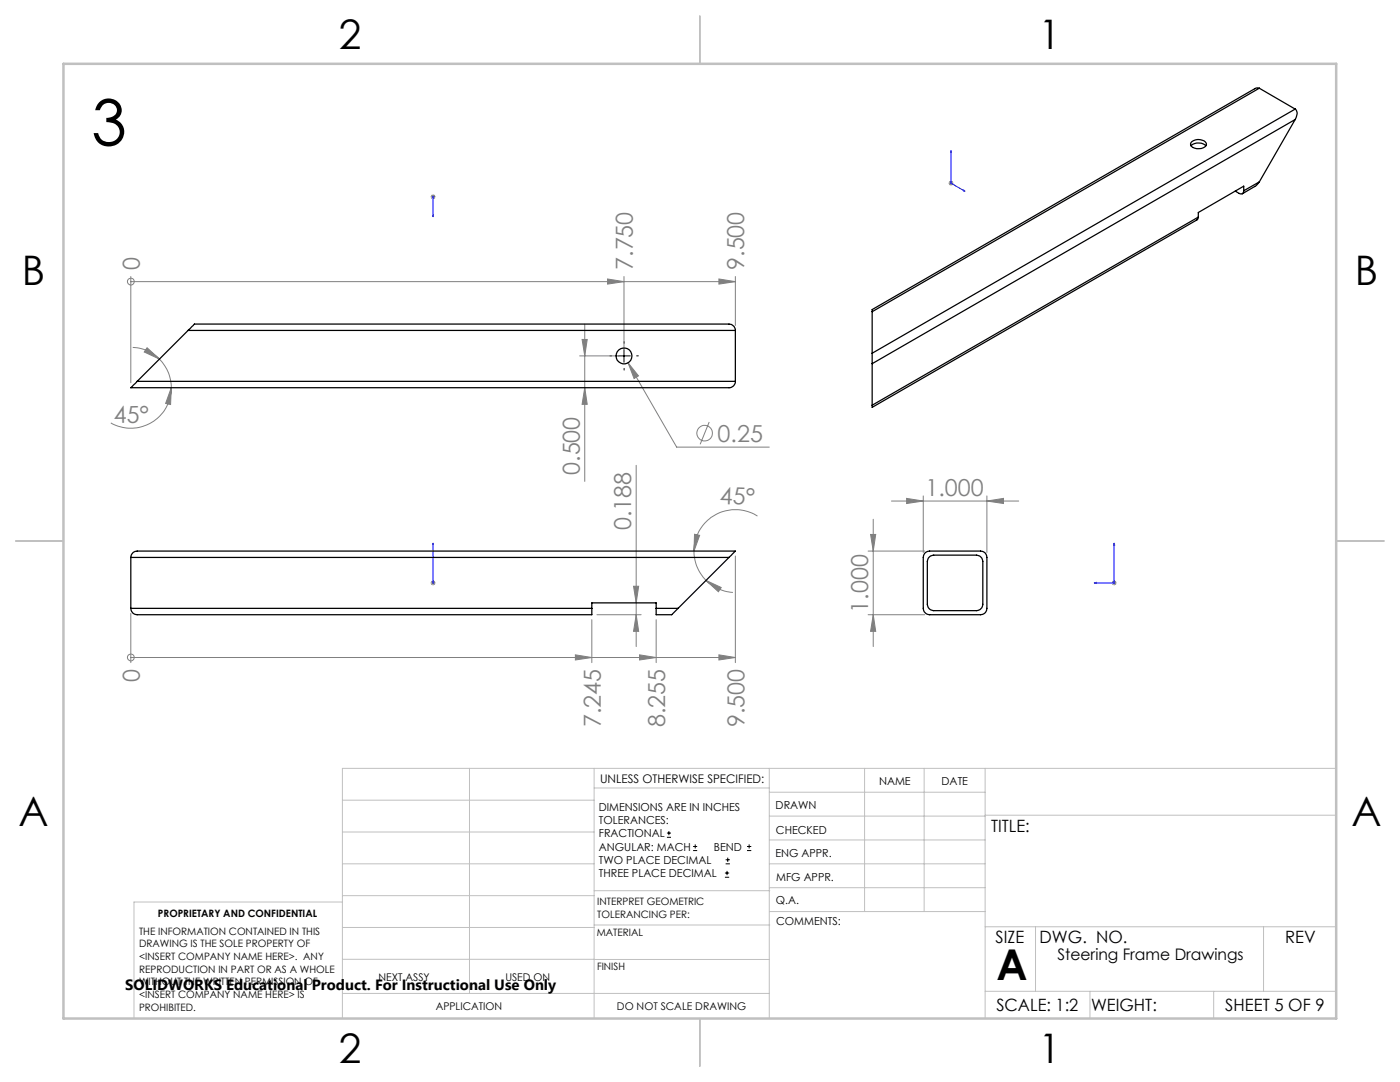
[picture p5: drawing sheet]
<svg xmlns="http://www.w3.org/2000/svg" width="279mm" height="216mm" viewBox="0 0 279 216" stroke-linecap="round" stroke-linejoin="round" font-family="sans-serif">
<g fill="none" stroke="#808080" stroke-width=".2">
<path d="M85.9 39.3h1M86.1 38.9l.7 .7M86.4 38.8v1M86.8 38.9l-.7 .7M189.3 36.5h1M189.4 36.2l.7 .7M189.8 36.1v.9M190.1 36.2l-.7 .7M26.1 56.2h.1M26.1 55.2v21.2M26.1 56.2h120.7M121.2 55.7l3.3 .5-3.3 .5z"/>
<path d="M124.5 55.2v14.8M143.5 55.7l3.3 .5-3.3 .5zM146.8 55.2v9.7M26.5 69.3a8 8 0 0 1 5.3 2.3M29.4 69.4l2.4 2.2-3-1.4zM31.8 71.6a8.2 8.2 0 0 1 2.4 5.8M34.2 77.4l-.2 3.3-.9-.2zM34.2 77.4a8.1 8.1 0 0 1-12.1 7M115.7 71h7.8M116.2 67.7h1l-.5 3.3zM116.7 77.4l.5 3.3h-1zM116.7 64.7v31.4"/>
<path d="M125.3 72.4l2.1 2.6-.9 .5zM125.3 72.4l9.7 16.8h18.5M127 92.9v36.1M141.5 84.2l-1.8 4.5M177.9 100h25.4M180.9 99.4l3.4 .6-3.4 .5zM184.3 99v11.2M197 100l3.3-.6v1.1zM197 99v11.2M85.9 116.3h1M86.1 116l.7 .7M86.4 115.8v1"/>
<path d="M86.8 116l-.7 .7M126.4 117h1.1l-.5 3.3zM138.5 110a8.2 8.2 0 0 0 2.4 5.8M138.6 106.6l1 .2-1.1 3.2zM140.9 115.8l3 1.4-.5 .9zM140.9 115.8a8.3 8.3 0 0 0 5.4 2.4M146.8 110.9v21.3M151.2 103a8.2 8.2 0 0 0-12.7 7M173.2 110h11.3M173.7 106.6h1.1l-.5 3.4zM174.3 103.6v25.4M221.9 116.3h.9"/>
<path d="M222 116l.7 .7M222.4 115.8v1M222.7 116l-.7 .7M26.1 131.2h.1M26.1 122.4v9.8M26.1 131.2h120.7M114.8 130.7l3.3 .5-3.3 .5zM118.1 123.6v8.6M119.1 122.7h8.9M127 122.7l.5 3.3h-1.1zM127.6 130.7l3.4 .5-3.4 .5zM131 123.6v8.6"/>
<path d="M143.5 130.7l3.3 .5-3.3 .5zM173.2 122.7h11.3M174.3 122.7l.5 3.3h-1.1z"/>
<circle cx="26.1" cy="56.2" r=".67"/>
<circle cx="140.6" cy="86.4" r="1.56"/>
<circle cx="26.1" cy="131.2" r=".67"/>
</g>
<g fill="none" stroke="#000" stroke-width=".2">
<path d="M123.3 71h2.5M124.5 69.8v2.5M133.1 167.1h.8M133.1 166.2h.8M133.5 165.8v.9M138.3 169.7h.8M138.3 168.9h.8M138.7 168.5v.8M144.7 175h.8M144.7 174.2h.8M144.8 172.4h.9M144.8 171.6h.9"/>
<path d="M145.1 173.8v.8M145.2 171.1v.9M149.1 169.7h.8M149.1 168.9h.8M149.5 168.5v.8"/>
</g>
<g fill="none" stroke="#00f" stroke-width=".2">
<path d="M86.4 39.2v.2zM86.4 39.3h.1M86.4 39.3v4M189.8 30.1v6.4l2.8 1.7M189.8 30.1l.1 .3-.2-.1zM192.3 37.9l.3 .3-.3-.1zM86.4 43.3v-.4v.4M86.4 116.3h.1M86.4 108.4v7.9M86.4 116.2v.2zM86.4 108.4v.4v-.4M218.4 116.3l.4-.1v.2z"/>
<path d="M222.4 108.4v7.9h-4M222.4 108.4l.1 .4h-.3z"/>
</g>
<path d="M122.1 71h-.4M124.6 68.5v-.3M124.6 73.5v.3M127.1 71h.3" fill="none" stroke="#000" stroke-width=".2" stroke-dasharray="15.2 1.3 1.3 1.3"/>
<g fill="none" stroke="#c0c0c0" stroke-width=".2">
<path d="M68.3 159.7h50.3M93.7 153.3v44.9M118.6 153.3v49.9M118.6 157.2h34.9M153.5 153.3v49.9M153.5 158.1h43.1M172.5 153.3v28.6M184.4 153.3v28.6M196.6 153.3v49.9M266.7 153.3h-198.4v49.9M68.3 178.7h50.3M68.3 172.4h50.3"/>
<path d="M68.3 166h50.3M68.3 180h-41.6v23.2M118.6 177.7h35M153.5 167.6h43.1M153.5 162.8h43.1M153.5 172.4h43.1M153.5 177.1h43.1M196.6 162.7h70.1M68.3 198.2h85.2M68.3 191.4l85.2 .1M68.3 185.1h50.3M118.6 184.6h35"/>
<path d="M153.6 181.9h43M196.6 197.8h70.1M196.6 184.9h70.1M206.7 184.9v12.9M217.5 197.8v5.4M242.2 197.8v5.4M252.2 184.9v12.9"/>
</g>
<path d="M139.7 3.2v9.5M3.1 107.9h9.6M266.7 107.9h9.5M139.7 203.2v9.6" fill="none" stroke="#c0c0c0" stroke-width=".25"/>
<path d="M12.7 12.7h254v190.5h-254z" fill="none" stroke="#c0c0c0" stroke-width=".5"/>
<path d="M114.8 130.7l3.3 .5-3.3 .5zM127.6 130.7l3.4 .5-3.4 .5zM143.5 130.7l3.3 .5-3.3 .5zM121.2 55.7l3.3 .5-3.3 .5zM143.5 55.7l3.3 .5-3.3 .5z" fill="#808080"/>
<g fill="#00f">
<path d="M192.3 37.9l.3 .3-.3-.1zM189.8 30.1l.1 .3-.2-.1zM86.4 116.2v.2zM86.4 108.4v.4z"/>
<path d="M218.4 116.3l.4 .1v-.2zM222.4 108.4l-.2 .4h.3z"/>
<path d="M86.4 42.9v.4zM86.4 39.2v.2z"/>
</g>
<g fill="#808080">
<path d="M125.3 72.4l2.1 2.6-.9 .5z"/>
<path d="M138.6 106.6l1 .2-1.1 3.2zM140.9 115.8l3 1.4-.5 .9z"/>
<path d="M34.2 77.4l-.2 3.3-.9-.2zM29.4 69.4l2.4 2.2-3-1.4z"/>
<path d="M126.4 117h1.1l-.5 3.3zM127 122.7l.5 3.3h-1.1z"/>
<path d="M173.7 106.6h1.1l-.5 3.4zM174.3 122.7l.5 3.3h-1.1z"/>
<path d="M116.2 67.7h1l-.5 3.3zM116.7 77.4l.5 3.3h-1z"/>
<path d="M180.9 99.4l3.4 .6-3.4 .5zM197 100l3.3-.6v1.1z"/>
</g>
<g fill="none" stroke="#000" stroke-width=".25">
<path d="M251.3 17.6h-.8l-76.4 44.2v.4M251.3 17.6l-77.2 44.6M251.3 17.6l7.2 4.2M237.7 28.4a2.06 2.06 0 0 1 3 .2 1.15 1.15 0 0 1-1.4 1.1 1.36 1.36 0 0 1-1.7-1zM237.7 29.1a2.15 2.15 0 0 1 3 0M248.2 38.1a.56 .56 0 0 1-.3 .6 .56 .56 0 0 1-.6-.1l-.8-.5M248.2 38.1v-1l-9.1 5.3v.9M251.3 36.3l-.7 .8-2.7 1.6M251.3 36.3l-3.1 1.8M258.5 21.8a1.48 1.48 0 0 1 0 2M258.5 21.8l-84.4 48.7M258.5 23.8l-84.4 48.8"/>
<path d="M258.5 23.8l-7.2 12.5M239.1 43.3l-.2 .6-64.8 37.4v-.4M239.1 43.3l-65 37.6M27.4 76.1l-1.3 1.3h119.4a1.25 1.25 0 0 0 1.3-1.3M27.4 76.1h119.4M37.5 65.9l1.3-1.2h106.7a1.32 1.32 0 0 1 1.3 1.2M37.5 65.9h109.3M37.5 65.9l-10.1 10.2M146.8 65.9v10.2M174.1 70.5v2.1M174.1 62.2v8.3M174.1 72.6v8.3"/>
<path d="M26.1 111.2a1.32 1.32 0 0 1 1.3-1.2h119.4l-1.3 1.2M26.1 111.2h119.4M26.1 111.2v10.2M145.5 111.2l-10.2 10.2M184.7 110.2l.8-.2h10.2a1.25 1.25 0 0 1 1.3 1.2v10.2a1.25 1.25 0 0 1-1.3 1.3h-10.2a1.33 1.33 0 0 1-1.2-1.3v-10.2v-.4zM185.5 111.1l.8-.3h8.6a1.32 1.32 0 0 1 1.2 1.2v8.6a1.33 1.33 0 0 1-1.2 1.2h-8.6a1.32 1.32 0 0 1-1.2-1.2v-8.6l.1-.6zM26.1 121.4a1.32 1.32 0 0 0 1.3 1.3h90.7v-1.3M26.1 121.4h92M118.1 121.4v-1.1h12.9v1.1M131 121.4v1.3h3.1l1.2-1.3M131 121.4h4.3"/>
<circle cx="124.5" cy="71" r="1.59"/>
</g>
<text font-size="12.7" x="18.2" y="29">3</text>
<text font-size="8.5" x="198.9" y="195.5">A</text>
<g font-size="8.1">
<text x="67.6" y="9.7">2</text>
<text x="207.3" y="9.7">1</text>
<text x="4.4" y="57">B</text>
<text x="270.4" y="57">B</text>
<text x="3.7" y="164.9">A</text>
<text x="269.7" y="164.9">A</text>
<text x="67.6" y="212.2">2</text>
<text x="207.3" y="212.2">1</text>
</g>
<g font-size="4.7" fill="#808080">
<text x="27.9" y="53.9" transform="rotate(-90 27.9 53.9)">0</text>
<text x="126.3" y="53.9" transform="rotate(-90 126.3 53.9)">7.750</text>
<text x="148.5" y="53.9" transform="rotate(-90 148.5 53.9)">9.500</text>
<text x="22.7" y="84.5" transform="rotate(-1 22.7 84.5)">45°</text>
<text x="143.2" y="88.1">0.25</text>
<text x="115.7" y="94.8" transform="rotate(-90 115.7 94.8)">0.500</text>
<text x="143.6" y="100.5" transform="rotate(2 143.6 100.5)">45°</text>
<text x="184.7" y="98.9">1.000</text>
<text x="126" y="105.8" transform="rotate(-90 126 105.8)">0.188</text>
<text x="173.3" y="122.3" transform="rotate(-90 173.3 122.3)">1.000</text>
<text x="27.9" y="136.1" transform="rotate(-90 27.9 136.1)">0</text>
<text x="119.9" y="145.1" transform="rotate(-90 119.9 145.1)">7.245</text>
<text x="132.7" y="145.1" transform="rotate(-90 132.7 145.1)">8.255</text>
<text x="148.5" y="145.1" transform="rotate(-90 148.5 145.1)">9.500</text>
</g>
<g font-size="3.4">
<text x="197.8" y="166">TITLE:</text>
<text x="198.7" y="188.1">SIZE</text>
<text x="207.5" y="188.1">DWG. NO.</text>
<text x="256.5" y="188.2">REV</text>
<text x="198.8" y="201.7">SCALE: 1:2</text>
<text x="217.7" y="201.8">WEIGHT:</text>
<text x="244.5" y="201.7">SHEET 5 OF 9</text>
</g>
<text font-size="3.2" x="211" y="191.6">Steering Frame Drawings</text>
<text font-size="3" x="25" y="197.6">SOLIDWORKS Educational Product. For Instructional Use Only</text>
<text font-size="2.4" x="119.8" y="156.2">UNLESS OTHERWISE SPECIFIED:</text>
<g font-size="2.2">
<text x="119.5" y="161.8">DIMENSIONS ARE IN INCHES</text>
<text x="154.8" y="161.4">DRAWN</text>
<text x="175.4" y="156.6">NAME</text>
<text x="187.9" y="156.7">DATE</text>
<text x="119.5" y="164.4">TOLERANCES:</text>
<text x="119.5" y="167.1">FRACTIONAL</text>
<text x="154.9" y="166.3">CHECKED</text>
<text x="119.5" y="169.7">ANGULAR: MACH</text>
<text x="119.5" y="172.4">TWO PLACE DECIMAL</text>
<text x="142.5" y="169.7">BEND</text>
<text x="154.8" y="171">ENG APPR.</text>
<text x="119.5" y="175">THREE PLACE DECIMAL</text>
<text x="154.9" y="175.7">MFG APPR.</text>
<text x="154.9" y="180.4">Q.A.</text>
<text x="154.9" y="184.6">COMMENTS:</text>
</g>
<g font-size="2.1">
<text x="75.5" y="195.7">NEXT ASSY</text>
<text x="100.9" y="195.7">USED ON</text>
<text x="86.9" y="201.5">APPLICATION</text>
<text x="123.1" y="201.6">DO NOT SCALE DRAWING</text>
</g>
<g font-size="2">
<text x="31.5" y="182.9">PROPRIETARY AND CONFIDENTIAL</text>
<text x="119.2" y="180.6">INTERPRET GEOMETRIC</text>
<text x="119.2" y="183.1">TOLERANCING PER:</text>
<text x="27.8" y="186.5">THE INFORMATION CONTAINED IN THIS</text>
<text x="27.8" y="189">DRAWING IS THE SOLE PROPERTY OF</text>
<text x="27.8" y="191.6">&lt;INSERT COMPANY NAME HERE&gt;. ANY</text>
<text x="119.1" y="186.7">MATERIAL</text>
<text x="27.8" y="194.1">REPRODUCTION IN PART OR AS A WHOLE</text>
<text x="27.8" y="196.6">WITHOUT THE WRITTEN PERMISSION OF</text>
<text x="119.1" y="193.5">FINISH</text>
<text x="27.8" y="199.1">&lt;INSERT COMPANY NAME HERE&gt; IS</text>
<text x="27.8" y="201.7">PROHIBITED.</text>
</g>
</svg>
